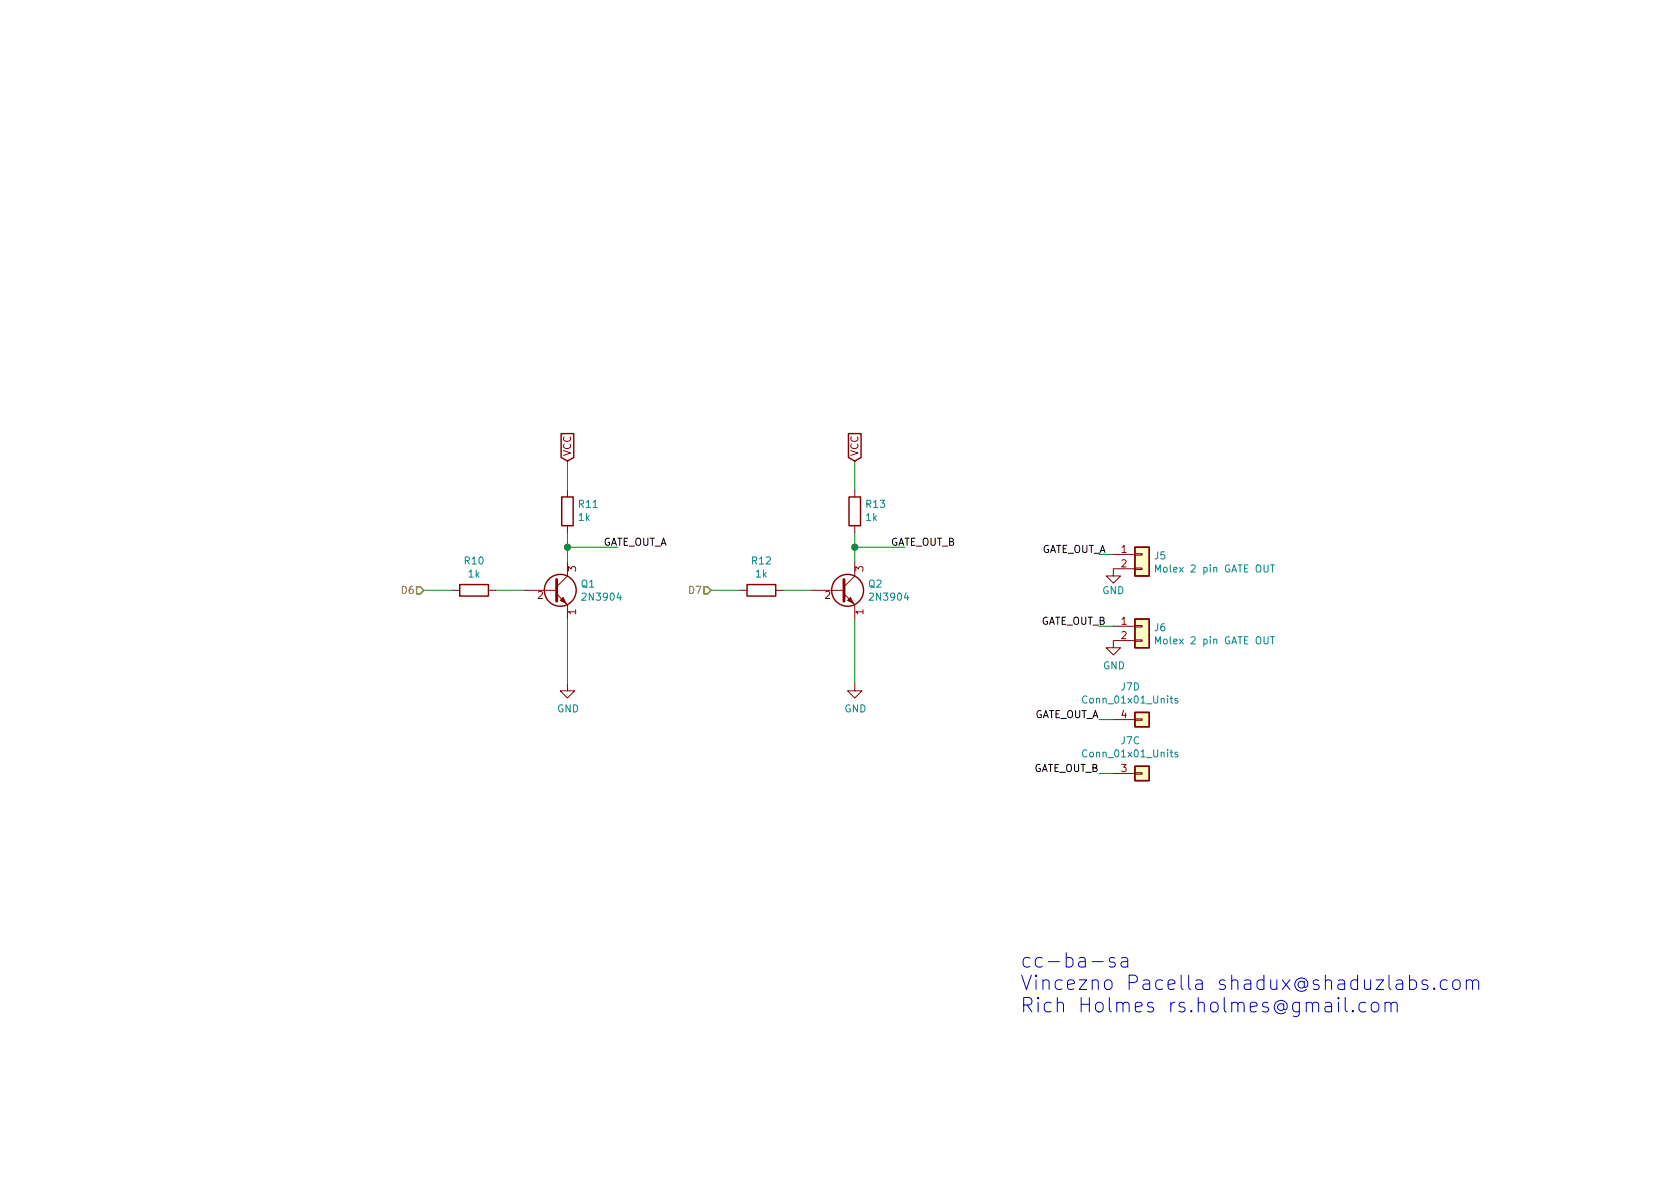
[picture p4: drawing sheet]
EESchema Schematic File Version 4
EELAYER 30 0
EELAYER END
$Descr A4 11693 8268
encoding utf-8
Sheet 4 16
Title ""
Date ""
Rev ""
Comp ""
Comment1 ""
Comment2 ""
Comment3 ""
Comment4 ""
$EndDescr
$Comp
L Device:R R10
U 1 1
P 3300 4100
F 0 "R10" V 3093 4100 50  0000 C CNN
F 1 "1k" V 3184 4100 50  0000 C CNN
F 2 "ao_tht:R_Axial_DIN0207_L6.3mm_D2.5mm_P7.62mm_Horizontal" V 3230 4100 50  0001 C CNN
F 3 "~" H 3300 4100 50  0001 C CNN
	1    3300 4100
	0    1    1    0   
$EndComp
$Comp
L Device:R R11
U 1 1
P 3950 3550
F 0 "R11" H 3880 3504 50  0000 R CNN
F 1 "1k" H 3880 3595 50  0000 R CNN
F 2 "ao_tht:R_Axial_DIN0207_L6.3mm_D2.5mm_P7.62mm_Horizontal" V 3880 3550 50  0001 C CNN
F 3 "~" H 3950 3550 50  0001 C CNN
	1    3950 3550
	-1   0    0    1   
$EndComp
$Comp
L Transistor_BJT:2N3904 Q1
U 1 1
P 3850 4100
F 0 "Q1" H 4040 4146 50  0000 L CNN
F 1 "2N3904" H 4040 4055 50  0000 L CNN
F 2 "ao_tht:TO-92_Inline_Wide" H 4050 4025 50  0001 L CIN
F 3 "https://www.fairchildsemi.com/datasheets/2N/2N3904.pdf" H 3850 4100 50  0001 L CNN
	1    3850 4100
	1    0    0    -1  
$EndComp
Text GLabel 3950 3200 1    50   Input ~ 0
VCC
$Comp
L power:GND #PWR08
U 1 1
P 3950 4750
F 0 "#PWR08" H 3950 4500 50  0001 C CNN
F 1 "GND" H 3955 4577 50  0000 C CNN
F 2 "" H 3950 4750 50  0001 C CNN
F 3 "" H 3950 4750 50  0001 C CNN
	1    3950 4750
	1    0    0    -1  
$EndComp
Wire Wire Line
	3950 3200 3950 3400
Wire Wire Line
	3950 3700 3950 3800
Wire Wire Line
	3450 4100 3650 4100
Wire Wire Line
	3150 4100 2950 4100
Wire Wire Line
	3950 3800 4300 3800
Connection ~ 3950 3800
Wire Wire Line
	3950 3800 3950 3900
Wire Wire Line
	3950 4300 3950 4750
$Comp
L Device:R R12
U 1 1
P 5300 4100
F 0 "R12" V 5093 4100 50  0000 C CNN
F 1 "1k" V 5184 4100 50  0000 C CNN
F 2 "ao_tht:R_Axial_DIN0207_L6.3mm_D2.5mm_P7.62mm_Horizontal" V 5230 4100 50  0001 C CNN
F 3 "~" H 5300 4100 50  0001 C CNN
	1    5300 4100
	0    1    1    0   
$EndComp
$Comp
L Device:R R13
U 1 1
P 5950 3550
F 0 "R13" H 5880 3504 50  0000 R CNN
F 1 "1k" H 5880 3595 50  0000 R CNN
F 2 "ao_tht:R_Axial_DIN0207_L6.3mm_D2.5mm_P7.62mm_Horizontal" V 5880 3550 50  0001 C CNN
F 3 "~" H 5950 3550 50  0001 C CNN
	1    5950 3550
	-1   0    0    1   
$EndComp
$Comp
L Transistor_BJT:2N3904 Q2
U 1 1
P 5850 4100
F 0 "Q2" H 6040 4146 50  0000 L CNN
F 1 "2N3904" H 6040 4055 50  0000 L CNN
F 2 "ao_tht:TO-92_Inline_Wide" H 6050 4025 50  0001 L CIN
F 3 "https://www.fairchildsemi.com/datasheets/2N/2N3904.pdf" H 5850 4100 50  0001 L CNN
	1    5850 4100
	1    0    0    -1  
$EndComp
Text GLabel 5950 3200 1    50   Input ~ 0
VCC
$Comp
L power:GND #PWR09
U 1 1
P 5950 4750
F 0 "#PWR09" H 5950 4500 50  0001 C CNN
F 1 "GND" H 5955 4577 50  0000 C CNN
F 2 "" H 5950 4750 50  0001 C CNN
F 3 "" H 5950 4750 50  0001 C CNN
	1    5950 4750
	1    0    0    -1  
$EndComp
Wire Wire Line
	5950 3200 5950 3400
Wire Wire Line
	5950 3700 5950 3800
Wire Wire Line
	5450 4100 5650 4100
Wire Wire Line
	5150 4100 4950 4100
Wire Wire Line
	5950 3800 6300 3800
Connection ~ 5950 3800
Wire Wire Line
	5950 3800 5950 3900
Wire Wire Line
	5950 4300 5950 4750
$Comp
L power:GND #PWR011
U 1 1
P 7750 4450
F 0 "#PWR011" H 7750 4200 50  0001 C CNN
F 1 "GND" H 7755 4277 50  0000 C CNN
F 2 "" H 7750 4450 50  0001 C CNN
F 3 "" H 7750 4450 50  0001 C CNN
	1    7750 4450
	1    0    0    -1  
$EndComp
$Comp
L power:GND #PWR010
U 1 1
P 7750 3950
F 0 "#PWR010" H 7750 3700 50  0001 C CNN
F 1 "GND" H 7750 3800 50  0000 C CNN
F 2 "" H 7750 3950 50  0001 C CNN
F 3 "" H 7750 3950 50  0001 C CNN
	1    7750 3950
	1    0    0    -1  
$EndComp
$Comp
L Connector_Generic:Conn_01x02 J5
U 1 1
P 7950 3850
F 0 "J5" H 8030 3842 50  0000 L CNN
F 1 "Molex 2 pin GATE OUT" H 8030 3751 50  0000 L CNN
F 2 "ao_tht:Molex_KK-254_AE-6410-02A_1x02_P2.54mm_Vertical" H 7950 3850 50  0001 C CNN
F 3 "~" H 7950 3850 50  0001 C CNN
	1    7950 3850
	1    0    0    -1  
$EndComp
$Comp
L Connector_Generic:Conn_01x02 J6
U 1 1
P 7950 4350
F 0 "J6" H 8030 4342 50  0000 L CNN
F 1 "Molex 2 pin GATE OUT" H 8030 4251 50  0000 L CNN
F 2 "ao_tht:Molex_KK-254_AE-6410-02A_1x02_P2.54mm_Vertical" H 7950 4350 50  0001 C CNN
F 3 "~" H 7950 4350 50  0001 C CNN
	1    7950 4350
	1    0    0    -1  
$EndComp
Wire Wire Line
	7650 4350 7750 4350
Wire Wire Line
	7650 3850 7750 3850
Text HLabel 2950 4100 0    50   Input ~ 0
D6
Text HLabel 4950 4100 0    50   Input ~ 0
D7
Text Label 4200 3800 0    50   ~ 0
GATE_OUT_A
Text Label 7700 3850 2    50   ~ 0
GATE_OUT_A
Text Label 7700 4350 2    50   ~ 0
GATE_OUT_B
Text Label 6200 3800 0    50   ~ 0
GATE_OUT_B
Text Notes 7100 7050 0    100  ~ 0
cc-ba-sa\nVincezno Pacella shadux@shaduzlabs.com\nRich Holmes rs.holmes@gmail.com
Wire Wire Line
	7650 5000 7750 5000
$Comp
L dac_ino:Conn_01x01_Units J?
U 4 1
P 7950 5000
AR Path="/5E86BFC7/5E8150C7/5EC37F3C" Ref="J?"  Part="1" 
AR Path="/5E86BFC7/5E8670B9/5EC37F3C" Ref="J?"  Part="3" 
AR Path="/5E86BFC7/5E867AC0/5EC37F3C" Ref="J?"  Part="4" 
AR Path="/5E86BFC7/5E845115/5EC37F3C" Ref="J?"  Part="2" 
AR Path="/5E84260A/5EC37F3C" Ref="J7"  Part="4" 
F 0 "J7" H 7868 4775 50  0000 C CNN
F 1 "Conn_01x01_Units" H 7868 4866 50  0000 C CNN
F 2 "ao_tht:PinHeader_1x08_P2.54mm_Vertical" H 7950 5000 50  0001 C CNN
F 3 "~" H 7950 5000 50  0001 C CNN
	4    7950 5000
	1    0    0    1   
$EndComp
Text Label 7650 5000 2    50   ~ 0
GATE_OUT_A
Wire Wire Line
	7650 5375 7750 5375
$Comp
L dac_ino:Conn_01x01_Units J?
U 3 1
P 7950 5375
AR Path="/5E86BFC7/5E8150C7/5EC39F46" Ref="J?"  Part="1" 
AR Path="/5E86BFC7/5E8670B9/5EC39F46" Ref="J?"  Part="3" 
AR Path="/5E86BFC7/5E867AC0/5EC39F46" Ref="J?"  Part="4" 
AR Path="/5E86BFC7/5E845115/5EC39F46" Ref="J?"  Part="2" 
AR Path="/5E84260A/5EC39F46" Ref="J7"  Part="3" 
F 0 "J7" H 7868 5150 50  0000 C CNN
F 1 "Conn_01x01_Units" H 7868 5241 50  0000 C CNN
F 2 "ao_tht:PinHeader_1x08_P2.54mm_Vertical" H 7950 5375 50  0001 C CNN
F 3 "~" H 7950 5375 50  0001 C CNN
	3    7950 5375
	1    0    0    1   
$EndComp
Text Label 7650 5375 2    50   ~ 0
GATE_OUT_B
$EndSCHEMATC
